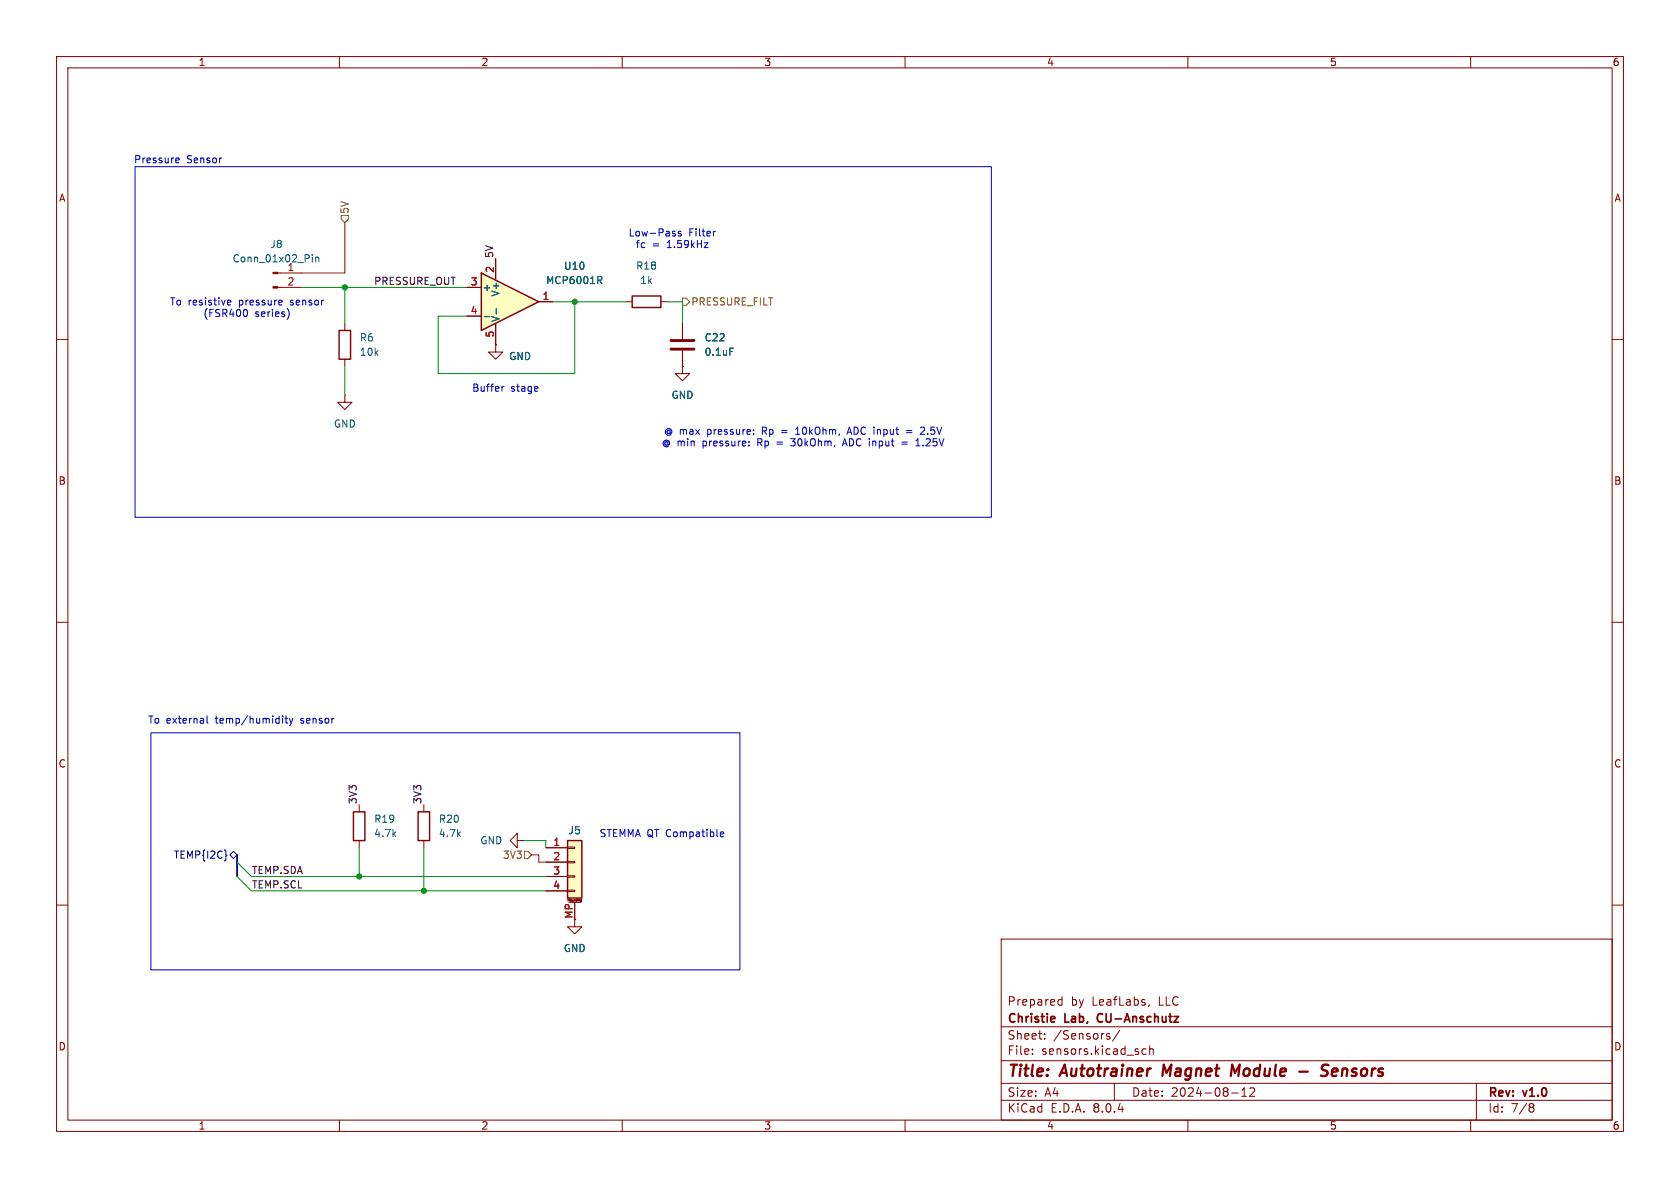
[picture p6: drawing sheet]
(kicad_sch
 (version 20231120)
 (generator "eeschema")
 (generator_version "8.0")
 (paper "A4")
 (title_block
  (title "Autotrainer Magnet Module - Sensors")
  (date "2024-08-12")
  (rev "v1.0")
  (company "Christie Lab, CU-Anschutz")
  (comment 1 "Prepared by LeafLabs, LLC"))
 (lib_symbols
  (symbol "Amplifier_Operational:MCP6001R"
   (pin_names
    (offset 0.127)) (exclude_from_sim no) (in_bom yes) (on_board yes)
   (property "Reference" "U" (at 0 5.08 0) (effects (font (size 1.27 1.27)) (justify left)))
   (property "Value" "MCP6001R" (at 0 -5.08 0) (effects (font (size 1.27 1.27)) (justify left)))
   (property "Footprint" "Package_TO_SOT_SMD:SOT-23-5" (at 0 0 0) (effects (font (size 1.27 1.27)) (hide yes)))
   (property "Datasheet" "https://ww1.microchip.com/downloads/en/DeviceDoc/MCP6001-1R-1U-2-4-1-MHz-Low-Power-Op-Amp-DS20001733L.pdf" (at 0 5.08 0) (effects (font (size 1.27 1.27)) (hide yes)))
   (property "Description" "1MHz, Low-Power Op Amp, SOT-23-5" (at 0 0 0) (effects (font (size 1.27 1.27)) (hide yes)))
   (symbol "MCP6001R_0_1"
    (polyline (pts (xy -5.08 5.08) (xy 5.08 0) (xy -5.08 -5.08) (xy -5.08 5.08)) (stroke (width 0.254) (type default)) (fill (type background))))
   (symbol "MCP6001R_1_1"
    (pin output line (at 7.62 0 180) (length 2.54) (name "~" (effects (font (size 1.27 1.27)))) (number "1" (effects (font (size 1.27 1.27)))))
    (pin power_in line (at -2.54 7.62 270) (length 3.81) (name "V+" (effects (font (size 1.27 1.27)))) (number "2" (effects (font (size 1.27 1.27)))))
    (pin input line (at -7.62 2.54 0) (length 2.54) (name "+" (effects (font (size 1.27 1.27)))) (number "3" (effects (font (size 1.27 1.27)))))
    (pin input line (at -7.62 -2.54 0) (length 2.54) (name "-" (effects (font (size 1.27 1.27)))) (number "4" (effects (font (size 1.27 1.27)))))
    (pin power_in line (at -2.54 -7.62 90) (length 3.81) (name "V-" (effects (font (size 1.27 1.27)))) (number "5" (effects (font (size 1.27 1.27)))))))
  (symbol "Connector:Conn_01x02_Pin"
   (pin_names
    (offset 1.016) hide) (exclude_from_sim no) (in_bom yes) (on_board yes)
   (property "Reference" "J" (at 0 2.54 0) (effects (font (size 1.27 1.27))))
   (property "Value" "Conn_01x02_Pin" (at 0 -5.08 0) (effects (font (size 1.27 1.27))))
   (property "Footprint" "" (at 0 0 0) (effects (font (size 1.27 1.27)) (hide yes)))
   (property "Datasheet" "~" (at 0 0 0) (effects (font (size 1.27 1.27)) (hide yes)))
   (property "Description" "Generic connector, single row, 01x02, script generated" (at 0 0 0) (effects (font (size 1.27 1.27)) (hide yes)))
   (property "ki_locked" "" (at 0 0 0) (effects (font (size 1.27 1.27))))
   (symbol "Conn_01x02_Pin_1_1"
    (polyline (pts (xy 1.27 -2.54) (xy 0.8636 -2.54)) (stroke (width 0.1524) (type default)) (fill (type none)))
    (polyline (pts (xy 1.27 0) (xy 0.8636 0)) (stroke (width 0.1524) (type default)) (fill (type none)))
    (rectangle (start 0.8636 -2.413) (end 0 -2.667) (stroke (width 0.1524) (type default)) (fill (type outline)))
    (rectangle (start 0.8636 0.127) (end 0 -0.127) (stroke (width 0.1524) (type default)) (fill (type outline)))
    (pin passive line (at 5.08 0 180) (length 3.81) (name "Pin_1" (effects (font (size 1.27 1.27)))) (number "1" (effects (font (size 1.27 1.27)))))
    (pin passive line (at 5.08 -2.54 180) (length 3.81) (name "Pin_2" (effects (font (size 1.27 1.27)))) (number "2" (effects (font (size 1.27 1.27)))))))
  (symbol "Connector_Generic_MountingPin:Conn_01x04_MountingPin"
   (pin_names
    (offset 1.016) hide) (exclude_from_sim no) (in_bom yes) (on_board yes)
   (property "Reference" "J" (at 0 5.08 0) (effects (font (size 1.27 1.27))))
   (property "Value" "Conn_01x04_MountingPin" (at 1.27 -7.62 0) (effects (font (size 1.27 1.27)) (justify left)))
   (property "Footprint" "" (at 0 0 0) (effects (font (size 1.27 1.27)) (hide yes)))
   (property "Datasheet" "~" (at 0 0 0) (effects (font (size 1.27 1.27)) (hide yes)))
   (property "Description" "Generic connectable mounting pin connector, single row, 01x04, script generated (kicad-library-utils/schlib/autogen/connector/)" (at 0 0 0) (effects (font (size 1.27 1.27)) (hide yes)))
   (symbol "Conn_01x04_MountingPin_1_1"
    (rectangle (start -1.27 -4.953) (end 0 -5.207) (stroke (width 0.1524) (type default)) (fill (type none)))
    (rectangle (start -1.27 -2.413) (end 0 -2.667) (stroke (width 0.1524) (type default)) (fill (type none)))
    (rectangle (start -1.27 0.127) (end 0 -0.127) (stroke (width 0.1524) (type default)) (fill (type none)))
    (rectangle (start -1.27 2.667) (end 0 2.413) (stroke (width 0.1524) (type default)) (fill (type none)))
    (rectangle (start -1.27 3.81) (end 1.27 -6.35) (stroke (width 0.254) (type default)) (fill (type background)))
    (polyline (pts (xy -1.016 -7.112) (xy 1.016 -7.112)) (stroke (width 0.1524) (type default)) (fill (type none)))
    (text "Mounting" (at 0 -6.731 0) (effects (font (size 0.381 0.381))))
    (pin passive line (at -5.08 2.54 0) (length 3.81) (name "Pin_1" (effects (font (size 1.27 1.27)))) (number "1" (effects (font (size 1.27 1.27)))))
    (pin passive line (at -5.08 0 0) (length 3.81) (name "Pin_2" (effects (font (size 1.27 1.27)))) (number "2" (effects (font (size 1.27 1.27)))))
    (pin passive line (at -5.08 -2.54 0) (length 3.81) (name "Pin_3" (effects (font (size 1.27 1.27)))) (number "3" (effects (font (size 1.27 1.27)))))
    (pin passive line (at -5.08 -5.08 0) (length 3.81) (name "Pin_4" (effects (font (size 1.27 1.27)))) (number "4" (effects (font (size 1.27 1.27)))))
    (pin passive line (at 0 -10.16 90) (length 3.048) (name "MountPin" (effects (font (size 1.27 1.27)))) (number "MP" (effects (font (size 1.27 1.27)))))))
  (symbol "Device:C"
   (pin_numbers hide)
   (pin_names
    (offset 0.254)) (exclude_from_sim no) (in_bom yes) (on_board yes)
   (property "Reference" "C" (at 0.635 2.54 0) (effects (font (size 1.27 1.27)) (justify left)))
   (property "Value" "C" (at 0.635 -2.54 0) (effects (font (size 1.27 1.27)) (justify left)))
   (property "Footprint" "" (at 0.9652 -3.81 0) (effects (font (size 1.27 1.27)) (hide yes)))
   (property "Datasheet" "~" (at 0 0 0) (effects (font (size 1.27 1.27)) (hide yes)))
   (property "Description" "Unpolarized capacitor" (at 0 0 0) (effects (font (size 1.27 1.27)) (hide yes)))
   (symbol "C_0_1"
    (polyline (pts (xy -2.032 -0.762) (xy 2.032 -0.762)) (stroke (width 0.508) (type default)) (fill (type none)))
    (polyline (pts (xy -2.032 0.762) (xy 2.032 0.762)) (stroke (width 0.508) (type default)) (fill (type none))))
   (symbol "C_1_1"
    (pin passive line (at 0 3.81 270) (length 2.794) (name "~" (effects (font (size 1.27 1.27)))) (number "1" (effects (font (size 1.27 1.27)))))
    (pin passive line (at 0 -3.81 90) (length 2.794) (name "~" (effects (font (size 1.27 1.27)))) (number "2" (effects (font (size 1.27 1.27)))))))
  (symbol "Device:R"
   (pin_numbers hide)
   (pin_names
    (offset 0)) (exclude_from_sim no) (in_bom yes) (on_board yes)
   (property "Reference" "R" (at 2.032 0 90) (effects (font (size 1.27 1.27))))
   (property "Value" "R" (at 0 0 90) (effects (font (size 1.27 1.27))))
   (property "Footprint" "" (at -1.778 0 90) (effects (font (size 1.27 1.27)) (hide yes)))
   (property "Datasheet" "~" (at 0 0 0) (effects (font (size 1.27 1.27)) (hide yes)))
   (property "Description" "Resistor" (at 0 0 0) (effects (font (size 1.27 1.27)) (hide yes)))
   (symbol "R_0_1"
    (rectangle (start -1.016 -2.54) (end 1.016 2.54) (stroke (width 0.254) (type default)) (fill (type none))))
   (symbol "R_1_1"
    (pin passive line (at 0 3.81 270) (length 1.27) (name "~" (effects (font (size 1.27 1.27)))) (number "1" (effects (font (size 1.27 1.27)))))
    (pin passive line (at 0 -3.81 90) (length 1.27) (name "~" (effects (font (size 1.27 1.27)))) (number "2" (effects (font (size 1.27 1.27)))))))
  (symbol "power:GND"
   (power)
   (pin_numbers hide)
   (pin_names
    (offset 0) hide) (exclude_from_sim no) (in_bom yes) (on_board yes)
   (property "Reference" "#PWR" (at 0 -6.35 0) (effects (font (size 1.27 1.27)) (hide yes)))
   (property "Value" "GND" (at 0 -3.81 0) (effects (font (size 1.27 1.27))))
   (property "Footprint" "" (at 0 0 0) (effects (font (size 1.27 1.27)) (hide yes)))
   (property "Datasheet" "" (at 0 0 0) (effects (font (size 1.27 1.27)) (hide yes)))
   (property "Description" "Power symbol creates a global label with name \"GND\" , ground" (at 0 0 0) (effects (font (size 1.27 1.27)) (hide yes)))
   (symbol "GND_0_1"
    (polyline (pts (xy 0 0) (xy 0 -1.27) (xy 1.27 -1.27) (xy 0 -2.54) (xy -1.27 -1.27) (xy 0 -1.27)) (stroke (width 0) (type default)) (fill (type none))))
   (symbol "GND_1_1"
    (pin power_in line (at 0 0 270) (length 0) (name "~" (effects (font (size 1.27 1.27)))) (number "1" (effects (font (size 1.27 1.27))))))))
 (junction
  (at 63.5 154.94)
  (diameter 0)
  (color 0 0 0 0))
 (junction
  (at 101.6 53.34)
  (diameter 0)
  (color 0 0 0 0))
 (junction
  (at 74.93 157.48)
  (diameter 0)
  (color 0 0 0 0))
 (junction
  (at 60.96 50.8)
  (diameter 0)
  (color 0 0 0 0))
 (bus_entry
  (at 41.91 152.4)
  (size 2.54 2.54)
  (stroke (width 0) (type default)))
 (bus_entry
  (at 41.91 154.94)
  (size 2.54 2.54)
  (stroke (width 0) (type default)))
 (wire
  (pts (xy 101.6 53.34) (xy 110.49 53.34))
  (stroke (width 0) (type default)))
 (wire
  (pts (xy 53.34 48.26) (xy 60.96 48.26))
  (stroke (width 0) (type default)))
 (wire
  (pts (xy 77.47 55.88) (xy 77.47 66.04))
  (stroke (width 0) (type default)))
 (wire
  (pts (xy 60.96 50.8) (xy 82.55 50.8))
  (stroke (width 0) (type default)))
 (wire
  (pts (xy 60.96 64.77) (xy 60.96 69.85))
  (stroke (width 0) (type default)))
 (wire
  (pts (xy 77.47 66.04) (xy 101.6 66.04))
  (stroke (width 0) (type default)))
 (wire
  (pts (xy 93.98 151.13) (xy 95.25 151.13))
  (stroke (width 0) (type default)))
 (wire
  (pts (xy 96.52 148.59) (xy 96.52 149.86))
  (stroke (width 0) (type default)))
 (wire
  (pts (xy 95.25 151.13) (xy 95.25 152.4))
  (stroke (width 0) (type default)))
 (wire
  (pts (xy 44.45 154.94) (xy 63.5 154.94))
  (stroke (width 0) (type default)))
 (wire
  (pts (xy 92.71 148.59) (xy 96.52 148.59))
  (stroke (width 0) (type default)))
 (wire
  (pts (xy 53.34 50.8) (xy 60.96 50.8))
  (stroke (width 0) (type default)))
 (wire
  (pts (xy 60.96 39.37) (xy 60.96 48.26))
  (stroke (width 0) (type default)))
 (wire
  (pts (xy 74.93 149.86) (xy 74.93 157.48))
  (stroke (width 0) (type default)))
 (wire
  (pts (xy 101.6 66.04) (xy 101.6 53.34))
  (stroke (width 0) (type default)))
 (wire
  (pts (xy 101.6 53.34) (xy 97.79 53.34))
  (stroke (width 0) (type default)))
 (wire
  (pts (xy 60.96 50.8) (xy 60.96 57.15))
  (stroke (width 0) (type default)))
 (bus
  (pts (xy 41.91 151.13) (xy 41.91 152.4))
  (stroke (width 0) (type default)))
 (wire
  (pts (xy 82.55 55.88) (xy 77.47 55.88))
  (stroke (width 0) (type default)))
 (wire
  (pts (xy 118.11 53.34) (xy 120.65 53.34))
  (stroke (width 0) (type default)))
 (wire
  (pts (xy 63.5 154.94) (xy 96.52 154.94))
  (stroke (width 0) (type default)))
 (wire
  (pts (xy 120.65 53.34) (xy 120.65 57.15))
  (stroke (width 0) (type default)))
 (wire
  (pts (xy 44.45 157.48) (xy 74.93 157.48))
  (stroke (width 0) (type default)))
 (bus
  (pts (xy 41.91 152.4) (xy 41.91 154.94))
  (stroke (width 0) (type default)))
 (wire
  (pts (xy 74.93 157.48) (xy 96.52 157.48))
  (stroke (width 0) (type default)))
 (wire
  (pts (xy 63.5 149.86) (xy 63.5 154.94))
  (stroke (width 0) (type default)))
 (wire
  (pts (xy 95.25 152.4) (xy 96.52 152.4))
  (stroke (width 0) (type default)))
 (rectangle
  (start 23.876 29.464)
  (end 175.26 91.44)
  (stroke (width 0) (type default))
  (fill (type none)))
 (rectangle
  (start 26.67 129.54)
  (end 130.81 171.45)
  (stroke (width 0) (type default))
  (fill (type none)))
 (text "To resistive pressure sensor\n(FSR400 series)"
  (exclude_from_sim no)
  (at 43.688 54.61 0)
  (effects (font (size 1.27 1.27))))
 (text "STEMMA QT Compatible"
  (exclude_from_sim no)
  (at 117.094 147.574 0)
  (effects (font (size 1.27 1.27))))
 (text "@ max pressure: Rp = 10kOhm, ADC input = 2.5V\n@ min pressure: Rp = 30kOhm, ADC input = 1.25V"
  (exclude_from_sim no)
  (at 141.986 77.47 0)
  (effects (font (size 1.27 1.27))))
 (text "Buffer stage"
  (exclude_from_sim no)
  (at 89.408 68.834 0)
  (effects (font (size 1.27 1.27))))
 (text "Low-Pass Filter\nfc = 1.59kHz"
  (exclude_from_sim no)
  (at 118.872 42.418 0)
  (effects (font (size 1.27 1.27))))
 (text "Pressure Sensor"
  (exclude_from_sim no)
  (at 31.496 28.448 0)
  (effects (font (size 1.27 1.27))))
 (text "To external temp/humidity sensor"
  (exclude_from_sim no)
  (at 42.672 127.508 0)
  (effects (font (size 1.27 1.27))))
 (label "PRESSURE_OUT"
  (at 66.04 50.8 0)
  (fields_autoplaced yes)
  (effects (font (size 1.27 1.27)) (justify left bottom)))
 (label "5V"
  (at 87.63 45.72 90)
  (fields_autoplaced yes)
  (effects (font (size 1.27 1.27)) (justify left bottom)))
 (label "TEMP.SCL"
  (at 44.45 157.48 0)
  (fields_autoplaced yes)
  (effects (font (size 1.27 1.27)) (justify left bottom)))
 (label "TEMP.SDA"
  (at 44.45 154.94 0)
  (fields_autoplaced yes)
  (effects (font (size 1.27 1.27)) (justify left bottom)))
 (label "3V3"
  (at 74.93 142.24 90)
  (fields_autoplaced yes)
  (effects (font (size 1.27 1.27)) (justify left bottom)))
 (label "3V3"
  (at 63.5 142.24 90)
  (fields_autoplaced yes)
  (effects (font (size 1.27 1.27)) (justify left bottom)))
 (hierarchical_label "3V3"
  (shape input)
  (at 93.98 151.13 180)
  (fields_autoplaced yes)
  (effects (font (size 1.27 1.27)) (justify right)))
 (hierarchical_label "PRESSURE_FILT"
  (shape output)
  (at 120.65 53.34 0)
  (fields_autoplaced yes)
  (effects (font (size 1.27 1.27)) (justify left)))
 (hierarchical_label "TEMP{I2C}"
  (shape bidirectional)
  (at 41.91 151.13 180)
  (fields_autoplaced yes)
  (effects (font (size 1.27 1.27)) (justify right)))
 (hierarchical_label "5V"
  (shape input)
  (at 60.96 39.37 90)
  (fields_autoplaced yes)
  (effects (font (size 1.27 1.27)) (justify left)))
 (symbol
  (lib_id "Device:R")
  (at 63.5 146.05 0)
  (unit 1)
  (exclude_from_sim no)
  (in_bom yes)
  (on_board yes)
  (dnp no)
  (fields_autoplaced yes)
  (property "Reference" "R19" (at 66.04 144.7799 0) (effects (font (size 1.27 1.27)) (justify left)))
  (property "Value" "4.7k" (at 66.04 147.3199 0) (effects (font (size 1.27 1.27)) (justify left)))
  (property "Footprint" "Resistor_SMD:R_0603_1608Metric" (at 61.722 146.05 90) (effects (font (size 1.27 1.27)) (hide yes)))
  (property "Datasheet" "~" (at 63.5 146.05 0) (effects (font (size 1.27 1.27)) (hide yes)))
  (property "Description" "Resistor" (at 63.5 146.05 0) (effects (font (size 1.27 1.27)) (hide yes)))
  (property "LCSC" "C23162" (at 63.5 146.05 0) (effects (font (size 1.27 1.27)) (hide yes)))
  (property "MPN" "0603WAF4701T5E" (at 63.5 146.05 0) (effects (font (size 1.27 1.27)) (hide yes)))
  (pin "2")
  (pin "1"))
 (symbol
  (lib_id "Device:R")
  (at 60.96 60.96 0)
  (unit 1)
  (exclude_from_sim no)
  (in_bom yes)
  (on_board yes)
  (dnp no)
  (fields_autoplaced yes)
  (property "Reference" "R6" (at 63.5 59.6899 0) (effects (font (size 1.27 1.27)) (justify left)))
  (property "Value" "10k" (at 63.5 62.2299 0) (effects (font (size 1.27 1.27)) (justify left)))
  (property "Footprint" "Resistor_SMD:R_0603_1608Metric" (at 59.182 60.96 90) (effects (font (size 1.27 1.27)) (hide yes)))
  (property "Datasheet" "~" (at 60.96 60.96 0) (effects (font (size 1.27 1.27)) (hide yes)))
  (property "Description" "Resistor" (at 60.96 60.96 0) (effects (font (size 1.27 1.27)) (hide yes)))
  (property "MPN" "0603WAF1002T5E" (at 60.96 60.96 0) (effects (font (size 1.27 1.27)) (hide yes)))
  (property "LCSC" "C25804" (at 60.96 60.96 0) (effects (font (size 1.27 1.27)) (hide yes)))
  (pin "1")
  (pin "2"))
 (symbol
  (lib_id "Amplifier_Operational:MCP6001R")
  (at 90.17 53.34 0)
  (unit 1)
  (exclude_from_sim no)
  (in_bom yes)
  (on_board yes)
  (dnp no)
  (fields_autoplaced yes)
  (property "Reference" "U10" (at 101.6 47.0214 0) (effects (font (size 1.27 1.27))))
  (property "Value" "MCP6001R" (at 101.6 49.5614 0) (effects (font (size 1.27 1.27))))
  (property "Footprint" "Package_TO_SOT_SMD:SOT-23-5" (at 90.17 53.34 0) (effects (font (size 1.27 1.27)) (hide yes)))
  (property "Datasheet" "https://ww1.microchip.com/downloads/en/DeviceDoc/MCP6001-1R-1U-2-4-1-MHz-Low-Power-Op-Amp-DS20001733L.pdf" (at 90.17 48.26 0) (effects (font (size 1.27 1.27)) (hide yes)))
  (property "Description" "1MHz, Low-Power Op Amp, SOT-23-5" (at 90.17 53.34 0) (effects (font (size 1.27 1.27)) (hide yes)))
  (property "MPN" "MCP6001RT-I/OT" (at 90.17 53.34 0) (effects (font (size 1.27 1.27)) (hide yes)))
  (property "LCSC" "C154973" (at 90.17 53.34 0) (effects (font (size 1.27 1.27)) (hide yes)))
  (pin "5")
  (pin "3")
  (pin "4")
  (pin "2")
  (pin "1"))
 (symbol
  (lib_id "power:GND")
  (at 120.65 64.77 0)
  (unit 1)
  (exclude_from_sim no)
  (in_bom yes)
  (on_board yes)
  (dnp no)
  (fields_autoplaced yes)
  (property "Reference" "#PWR054" (at 120.65 71.12 0) (effects (font (size 1.27 1.27)) (hide yes)))
  (property "Value" "GND" (at 120.65 69.85 0) (effects (font (size 1.27 1.27))))
  (property "Footprint" "" (at 120.65 64.77 0) (effects (font (size 1.27 1.27)) (hide yes)))
  (property "Datasheet" "" (at 120.65 64.77 0) (effects (font (size 1.27 1.27)) (hide yes)))
  (property "Description" "Power symbol creates a global label with name \"GND\" , ground" (at 120.65 64.77 0) (effects (font (size 1.27 1.27)) (hide yes)))
  (pin "1"))
 (symbol
  (lib_id "Device:C")
  (at 120.65 60.96 0)
  (unit 1)
  (exclude_from_sim no)
  (in_bom yes)
  (on_board yes)
  (dnp no)
  (fields_autoplaced yes)
  (property "Reference" "C22" (at 124.46 59.6899 0) (effects (font (size 1.27 1.27)) (justify left)))
  (property "Value" "0.1uF" (at 124.46 62.2299 0) (effects (font (size 1.27 1.27)) (justify left)))
  (property "Footprint" "Capacitor_SMD:C_0603_1608Metric" (at 121.6152 64.77 0) (effects (font (size 1.27 1.27)) (hide yes)))
  (property "Datasheet" "~" (at 120.65 60.96 0) (effects (font (size 1.27 1.27)) (hide yes)))
  (property "Description" "Unpolarized capacitor" (at 120.65 60.96 0) (effects (font (size 1.27 1.27)) (hide yes)))
  (property "MPN" "CC0603KRX7R9BB104" (at 120.65 60.96 0) (effects (font (size 1.27 1.27)) (hide yes)))
  (property "LCSC" "C14663" (at 120.65 60.96 0) (effects (font (size 1.27 1.27)) (hide yes)))
  (pin "1")
  (pin "2"))
 (symbol
  (lib_id "power:GND")
  (at 101.6 162.56 0)
  (unit 1)
  (exclude_from_sim no)
  (in_bom yes)
  (on_board yes)
  (dnp no)
  (fields_autoplaced yes)
  (property "Reference" "#PWR056" (at 101.6 168.91 0) (effects (font (size 1.27 1.27)) (hide yes)))
  (property "Value" "GND" (at 101.6 167.64 0) (effects (font (size 1.27 1.27))))
  (property "Footprint" "" (at 101.6 162.56 0) (effects (font (size 1.27 1.27)) (hide yes)))
  (property "Datasheet" "" (at 101.6 162.56 0) (effects (font (size 1.27 1.27)) (hide yes)))
  (property "Description" "Power symbol creates a global label with name \"GND\" , ground" (at 101.6 162.56 0) (effects (font (size 1.27 1.27)) (hide yes)))
  (pin "1"))
 (symbol
  (lib_id "power:GND")
  (at 92.71 148.59 270)
  (unit 1)
  (exclude_from_sim no)
  (in_bom yes)
  (on_board yes)
  (dnp no)
  (fields_autoplaced yes)
  (property "Reference" "#PWR028" (at 86.36 148.59 0) (effects (font (size 1.27 1.27)) (hide yes)))
  (property "Value" "GND" (at 88.9 148.5899 90) (effects (font (size 1.27 1.27)) (justify right)))
  (property "Footprint" "" (at 92.71 148.59 0) (effects (font (size 1.27 1.27)) (hide yes)))
  (property "Datasheet" "" (at 92.71 148.59 0) (effects (font (size 1.27 1.27)) (hide yes)))
  (property "Description" "Power symbol creates a global label with name \"GND\" , ground" (at 92.71 148.59 0) (effects (font (size 1.27 1.27)) (hide yes)))
  (pin "1"))
 (symbol
  (lib_id "power:GND")
  (at 60.96 69.85 0)
  (unit 1)
  (exclude_from_sim no)
  (in_bom yes)
  (on_board yes)
  (dnp no)
  (fields_autoplaced yes)
  (property "Reference" "#PWR026" (at 60.96 76.2 0) (effects (font (size 1.27 1.27)) (hide yes)))
  (property "Value" "GND" (at 60.96 74.93 0) (effects (font (size 1.27 1.27))))
  (property "Footprint" "" (at 60.96 69.85 0) (effects (font (size 1.27 1.27)) (hide yes)))
  (property "Datasheet" "" (at 60.96 69.85 0) (effects (font (size 1.27 1.27)) (hide yes)))
  (property "Description" "Power symbol creates a global label with name \"GND\" , ground" (at 60.96 69.85 0) (effects (font (size 1.27 1.27)) (hide yes)))
  (pin "1"))
 (symbol
  (lib_id "Device:R")
  (at 74.93 146.05 0)
  (unit 1)
  (exclude_from_sim no)
  (in_bom yes)
  (on_board yes)
  (dnp no)
  (fields_autoplaced yes)
  (property "Reference" "R20" (at 77.47 144.7799 0) (effects (font (size 1.27 1.27)) (justify left)))
  (property "Value" "4.7k" (at 77.47 147.3199 0) (effects (font (size 1.27 1.27)) (justify left)))
  (property "Footprint" "Resistor_SMD:R_0603_1608Metric" (at 73.152 146.05 90) (effects (font (size 1.27 1.27)) (hide yes)))
  (property "Datasheet" "~" (at 74.93 146.05 0) (effects (font (size 1.27 1.27)) (hide yes)))
  (property "Description" "Resistor" (at 74.93 146.05 0) (effects (font (size 1.27 1.27)) (hide yes)))
  (property "LCSC" "C23162" (at 74.93 146.05 0) (effects (font (size 1.27 1.27)) (hide yes)))
  (property "MPN" "0603WAF4701T5E" (at 74.93 146.05 0) (effects (font (size 1.27 1.27)) (hide yes)))
  (pin "2")
  (pin "1"))
 (symbol
  (lib_id "Connector_Generic_MountingPin:Conn_01x04_MountingPin")
  (at 101.6 152.4 0)
  (unit 1)
  (exclude_from_sim no)
  (in_bom yes)
  (on_board yes)
  (dnp no)
  (property "Reference" "J5" (at 101.6 146.812 0) (effects (font (size 1.27 1.27))))
  (property "Value" "Conn_01x04_Pin" (at 101.6 146.05 0) (effects (font (size 1.27 1.27)) (hide yes)))
  (property "Footprint" "Connector_JST:JST_SH_BM04B-SRSS-TB_1x04-1MP_P1.00mm_Vertical" (at 101.6 152.4 0) (effects (font (size 1.27 1.27)) (hide yes)))
  (property "Datasheet" "~" (at 101.6 152.4 0) (effects (font (size 1.27 1.27)) (hide yes)))
  (property "Description" "Generic connectable mounting pin connector, single row, 01x04, script generated (kicad-library-utils/schlib/autogen/connector/)" (at 101.6 152.4 0) (effects (font (size 1.27 1.27)) (hide yes)))
  (property "MPN" "BM04B-SRSS-TB" (at 101.6 152.4 0) (effects (font (size 1.27 1.27)) (hide yes)))
  (property "LCSC" "C160390" (at 101.6 152.4 0) (effects (font (size 1.27 1.27)) (hide yes)))
  (pin "1")
  (pin "4")
  (pin "2")
  (pin "3")
  (pin "MP"))
 (symbol
  (lib_id "Connector:Conn_01x02_Pin")
  (at 48.26 48.26 0)
  (unit 1)
  (exclude_from_sim no)
  (in_bom yes)
  (on_board yes)
  (dnp no)
  (fields_autoplaced yes)
  (property "Reference" "J8" (at 48.895 43.18 0) (effects (font (size 1.27 1.27))))
  (property "Value" "Conn_01x02_Pin" (at 48.895 45.72 0) (effects (font (size 1.27 1.27))))
  (property "Footprint" "Connector_PinHeader_2.54mm:PinHeader_1x02_P2.54mm_Horizontal" (at 48.26 48.26 0) (effects (font (size 1.27 1.27)) (hide yes)))
  (property "Datasheet" "~" (at 48.26 48.26 0) (effects (font (size 1.27 1.27)) (hide yes)))
  (property "Description" "Generic connector, single row, 01x02, script generated" (at 48.26 48.26 0) (effects (font (size 1.27 1.27)) (hide yes)))
  (property "MPN" "DW254W-11-02-85" (at 48.26 48.26 0) (effects (font (size 1.27 1.27)) (hide yes)))
  (property "LCSC" "C2935992" (at 48.26 48.26 0) (effects (font (size 1.27 1.27)) (hide yes)))
  (pin "1")
  (pin "2"))
 (symbol
  (lib_id "power:GND")
  (at 87.63 60.96 0)
  (unit 1)
  (exclude_from_sim no)
  (in_bom yes)
  (on_board yes)
  (dnp no)
  (property "Reference" "#PWR052" (at 87.63 67.31 0) (effects (font (size 1.27 1.27)) (hide yes)))
  (property "Value" "GND" (at 91.948 62.992 0) (effects (font (size 1.27 1.27))))
  (property "Footprint" "" (at 87.63 60.96 0) (effects (font (size 1.27 1.27)) (hide yes)))
  (property "Datasheet" "" (at 87.63 60.96 0) (effects (font (size 1.27 1.27)) (hide yes)))
  (property "Description" "Power symbol creates a global label with name \"GND\" , ground" (at 87.63 60.96 0) (effects (font (size 1.27 1.27)) (hide yes)))
  (pin "1"))
 (symbol
  (lib_id "Device:R")
  (at 114.3 53.34 90)
  (unit 1)
  (exclude_from_sim no)
  (in_bom yes)
  (on_board yes)
  (dnp no)
  (fields_autoplaced yes)
  (property "Reference" "R18" (at 114.3 46.99 90) (effects (font (size 1.27 1.27))))
  (property "Value" "1k" (at 114.3 49.53 90) (effects (font (size 1.27 1.27))))
  (property "Footprint" "Resistor_SMD:R_0603_1608Metric" (at 114.3 55.118 90) (effects (font (size 1.27 1.27)) (hide yes)))
  (property "Datasheet" "~" (at 114.3 53.34 0) (effects (font (size 1.27 1.27)) (hide yes)))
  (property "Description" "Resistor" (at 114.3 53.34 0) (effects (font (size 1.27 1.27)) (hide yes)))
  (property "MPN" "0603WAF1001T5E" (at 114.3 53.34 0) (effects (font (size 1.27 1.27)) (hide yes)))
  (property "LCSC" "C21190" (at 114.3 53.34 0) (effects (font (size 1.27 1.27)) (hide yes)))
  (pin "1")
  (pin "2")))
